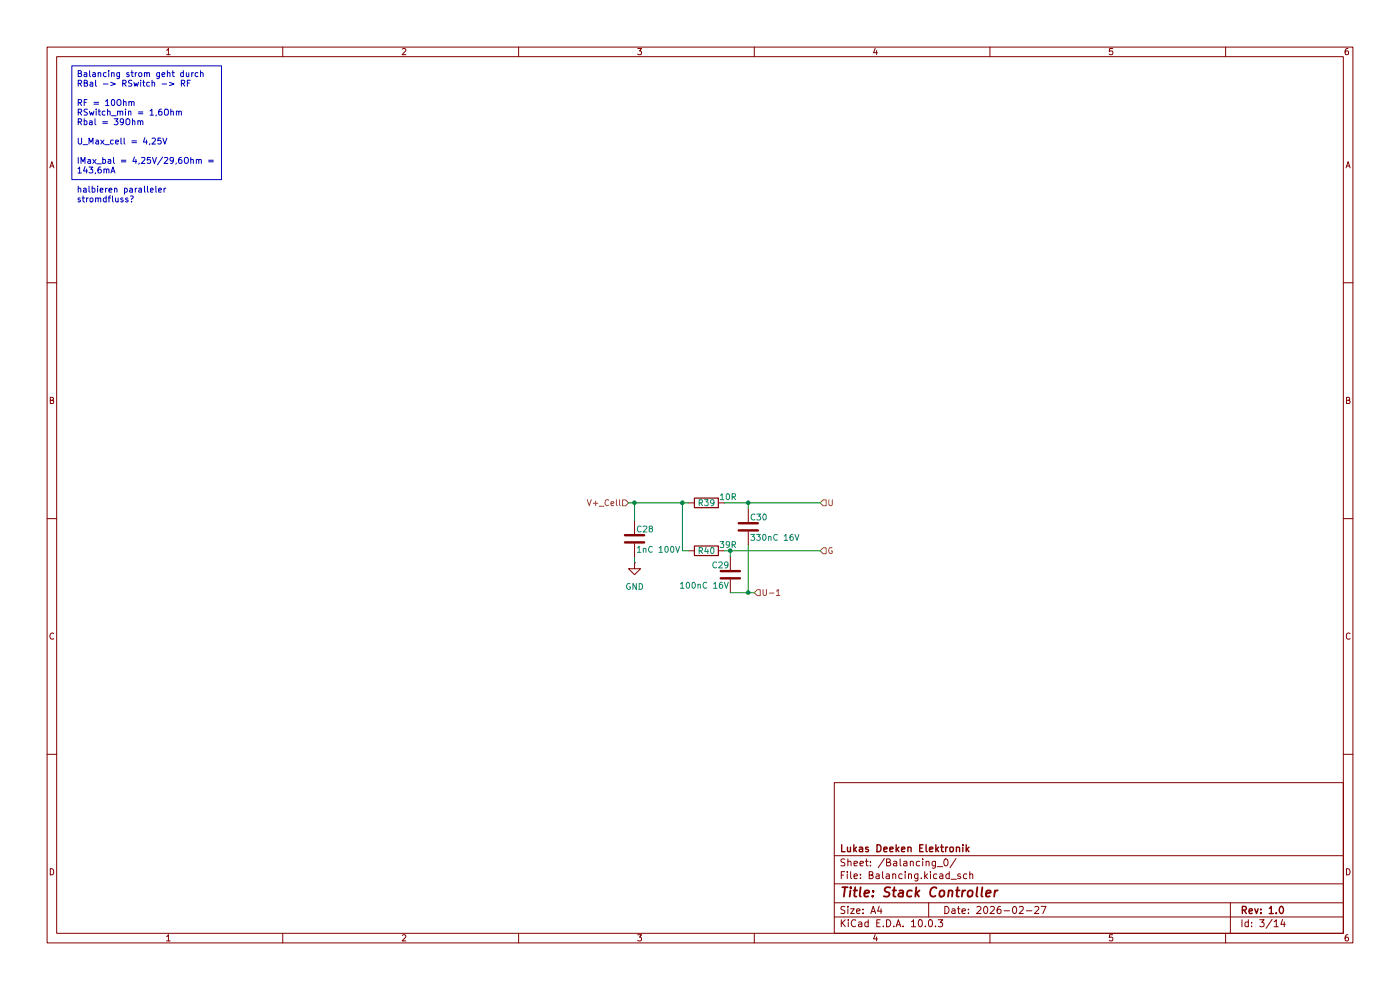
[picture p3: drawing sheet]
(kicad_sch
 (version 20260306)
 (generator "eeschema")
 (generator_version "10.0")
 (paper "A4")
 (title_block
  (title "Stack Controller")
  (date "2026-02-27")
  (rev "1.0")
  (company "Lukas Deeken Elektronik"))
 (lib_symbols
  (symbol "Device:C"
   (pin_numbers (hide yes))
   (pin_names
    (offset 0.254)) (exclude_from_sim no) (in_bom yes) (on_board yes)
   (in_pos_files yes)
   (duplicate_pin_numbers_are_jumpers no)
   (property "Reference" "C" (at 0.635 2.54 0) (show_name no) (do_not_autoplace no) (effects (font (size 1.27 1.27)) (justify left)))
   (property "Value" "C" (at 0.635 -2.54 0) (show_name no) (do_not_autoplace no) (effects (font (size 1.27 1.27)) (justify left)))
   (property "Footprint" "" (at 0.9652 -3.81 0) (show_name no) (do_not_autoplace no) (hide yes) (effects (font (size 1.27 1.27))))
   (property "Datasheet" "" (at 0 0 0) (show_name no) (do_not_autoplace no) (hide yes) (effects (font (size 1.27 1.27))))
   (property "Description" "Unpolarized capacitor" (at 0 0 0) (show_name no) (do_not_autoplace no) (hide yes) (effects (font (size 1.27 1.27))))
   (symbol "C_0_1"
    (polyline (pts (xy -2.032 0.762) (xy 2.032 0.762)) (stroke (width 0.508) (type default)) (fill (type none)))
    (polyline (pts (xy -2.032 -0.762) (xy 2.032 -0.762)) (stroke (width 0.508) (type default)) (fill (type none))))
   (symbol "C_1_1"
    (pin passive line (at 0 3.81 270) (length 2.794) (name "" (effects (font (size 1.27 1.27)))) (number "1" (effects (font (size 1.27 1.27)))))
    (pin passive line (at 0 -3.81 90) (length 2.794) (name "" (effects (font (size 1.27 1.27)))) (number "2" (effects (font (size 1.27 1.27))))))
   (embedded_fonts no))
  (symbol "Device:R"
   (pin_numbers (hide yes))
   (pin_names
    (offset 0)) (exclude_from_sim no) (in_bom yes) (on_board yes)
   (in_pos_files yes)
   (duplicate_pin_numbers_are_jumpers no)
   (property "Reference" "R" (at 2.032 0 90) (show_name no) (do_not_autoplace no) (effects (font (size 1.27 1.27))))
   (property "Value" "R" (at 0 0 90) (show_name no) (do_not_autoplace no) (effects (font (size 1.27 1.27))))
   (property "Footprint" "" (at -1.778 0 90) (show_name no) (do_not_autoplace no) (hide yes) (effects (font (size 1.27 1.27))))
   (property "Datasheet" "" (at 0 0 0) (show_name no) (do_not_autoplace no) (hide yes) (effects (font (size 1.27 1.27))))
   (property "Description" "Resistor" (at 0 0 0) (show_name no) (do_not_autoplace no) (hide yes) (effects (font (size 1.27 1.27))))
   (symbol "R_0_1"
    (rectangle (start -1.016 -2.54) (end 1.016 2.54) (stroke (width 0.254) (type default)) (fill (type none))))
   (symbol "R_1_1"
    (pin passive line (at 0 3.81 270) (length 1.27) (name "" (effects (font (size 1.27 1.27)))) (number "1" (effects (font (size 1.27 1.27)))))
    (pin passive line (at 0 -3.81 90) (length 1.27) (name "" (effects (font (size 1.27 1.27)))) (number "2" (effects (font (size 1.27 1.27))))))
   (embedded_fonts no))
  (symbol "power:GND"
   (power global)
   (pin_numbers (hide yes))
   (pin_names
    (offset 0) (hide yes)) (exclude_from_sim no) (in_bom yes) (on_board yes)
   (in_pos_files yes)
   (duplicate_pin_numbers_are_jumpers no)
   (property "Reference" "#PWR" (at 0 -6.35 0) (show_name no) (do_not_autoplace no) (hide yes) (effects (font (size 1.27 1.27))))
   (property "Value" "GND" (at 0 -3.81 0) (show_name no) (do_not_autoplace no) (effects (font (size 1.27 1.27))))
   (property "Footprint" "" (at 0 0 0) (show_name no) (do_not_autoplace no) (hide yes) (effects (font (size 1.27 1.27))))
   (property "Datasheet" "" (at 0 0 0) (show_name no) (do_not_autoplace no) (hide yes) (effects (font (size 1.27 1.27))))
   (property "Description" "Power symbol creates a global label with name \"GND\" , ground" (at 0 0 0) (show_name no) (do_not_autoplace no) (hide yes) (effects (font (size 1.27 1.27))))
   (symbol "GND_0_1"
    (polyline (pts (xy 0 0) (xy 0 -1.27) (xy 1.27 -1.27) (xy 0 -2.54) (xy -1.27 -1.27) (xy 0 -1.27)) (stroke (width 0) (type default)) (fill (type none))))
   (symbol "GND_1_1"
    (pin power_in line (at 0 0 270) (length 0) (name "" (effects (font (size 1.27 1.27)))) (number "1" (effects (font (size 1.27 1.27))))))
   (embedded_fonts no)))
 (text_box "ohne RF im Strompfad:\nI = 4.25 V / (39 Ω + 1.6 Ω) = 104.7 mA\n\nmit RF im Strompfad:\nI = 4.25 V / (39 Ω + 1.6 Ω + 10 Ω) = 84.0 mA"
  (exclude_from_sim no)
  (at 15.24 13.97 0)
  (size 55.88 12.7)
  (margins 0.9525 0.9525 0.9525 0.9525)
  (stroke (width 0) (type solid))
  (fill (type none))
  (effects (font (size 1.27 1.27)) (justify left top)))
 (junction
  (at 134.62 106.68)
  (diameter 0)
  (color 0 0 0 0))
 (junction
  (at 154.94 116.84)
  (diameter 0)
  (color 0 0 0 0))
 (junction
  (at 158.75 125.73)
  (diameter 0)
  (color 0 0 0 0))
 (junction
  (at 158.75 106.68)
  (diameter 0)
  (color 0 0 0 0))
 (junction
  (at 144.78 106.68)
  (diameter 0)
  (color 0 0 0 0))
 (wire
  (pts (xy 144.78 106.68) (xy 146.05 106.68))
  (stroke (width 0) (type default)))
 (wire
  (pts (xy 158.75 125.73) (xy 160.02 125.73))
  (stroke (width 0) (type default)))
 (wire
  (pts (xy 158.75 115.57) (xy 158.75 125.73))
  (stroke (width 0) (type default)))
 (wire
  (pts (xy 158.75 106.68) (xy 158.75 107.95))
  (stroke (width 0) (type default)))
 (wire
  (pts (xy 133.35 106.68) (xy 134.62 106.68))
  (stroke (width 0) (type default)))
 (wire
  (pts (xy 134.62 106.68) (xy 144.78 106.68))
  (stroke (width 0) (type default)))
 (wire
  (pts (xy 134.62 106.68) (xy 134.62 110.49))
  (stroke (width 0) (type default)))
 (wire
  (pts (xy 158.75 106.68) (xy 173.99 106.68))
  (stroke (width 0) (type default)))
 (wire
  (pts (xy 134.62 118.11) (xy 134.62 119.38))
  (stroke (width 0) (type default)))
 (wire
  (pts (xy 154.94 116.84) (xy 173.99 116.84))
  (stroke (width 0) (type default)))
 (wire
  (pts (xy 153.67 116.84) (xy 154.94 116.84))
  (stroke (width 0) (type default)))
 (wire
  (pts (xy 153.67 106.68) (xy 158.75 106.68))
  (stroke (width 0) (type default)))
 (wire
  (pts (xy 146.05 116.84) (xy 144.78 116.84))
  (stroke (width 0) (type default)))
 (wire
  (pts (xy 154.94 116.84) (xy 154.94 118.11))
  (stroke (width 0) (type default)))
 (wire
  (pts (xy 158.75 125.73) (xy 154.94 125.73))
  (stroke (width 0) (type default)))
 (wire
  (pts (xy 144.78 106.68) (xy 144.78 116.84))
  (stroke (width 0) (type default)))
 (image
  (at 93.98 -17.78)
  (scale 0.778825)
  (data))
 (image
  (at 204.47 -10.16)
  (data))
 (image
  (at 144.78 -16.51)
  (data))
 (image
  (at 39.37 -16.51)
  (scale 0.370085)
  (data))
 (hierarchical_label "V+_Cell"
  (shape input)
  (at 133.35 106.68 180)
  (effects (font (size 1.27 1.27)) (justify right)))
 (hierarchical_label "G"
  (shape input)
  (at 173.99 116.84 0)
  (effects (font (size 1.27 1.27)) (justify left)))
 (hierarchical_label "U-1"
  (shape input)
  (at 160.02 125.73 0)
  (effects (font (size 1.27 1.27)) (justify left)))
 (hierarchical_label "U"
  (shape input)
  (at 173.99 106.68 0)
  (effects (font (size 1.27 1.27)) (justify left)))
 (symbol
  (lib_id "power:GND")
  (at 134.62 119.38 0)
  (unit 1)
  (body_style 1)
  (exclude_from_sim no)
  (in_bom yes)
  (on_board yes)
  (in_pos_files yes)
  (dnp no)
  (fields_autoplaced yes)
  (property "Reference" "#PWR034" (at 134.62 125.73 0) (hide yes) (show_name no) (do_not_autoplace no) (effects (font (size 1.27 1.27))))
  (property "Value" "GND" (at 134.62 124.46 0) (show_name no) (do_not_autoplace no) (effects (font (size 1.27 1.27))))
  (property "Footprint" "" (at 134.62 119.38 0) (hide yes) (show_name no) (do_not_autoplace no) (effects (font (size 1.27 1.27))))
  (property "Datasheet" "" (at 134.62 119.38 0) (hide yes) (show_name no) (do_not_autoplace no) (effects (font (size 1.27 1.27))))
  (property "Description" "Power symbol creates a global label with name \"GND\" , ground" (at 134.62 119.38 0) (hide yes) (show_name no) (do_not_autoplace no) (effects (font (size 1.27 1.27))))
  (pin "1")
  (instances (project "StackController" (path "" (reference "#PWR044") (unit 1)) (path "" (reference "#PWR043") (unit 1)) (path "" (reference "#PWR045") (unit 1)) (path "" (reference "#PWR038") (unit 1)) (path "" (reference "#PWR034") (unit 1)) (path "" (reference "#PWR039") (unit 1)) (path "" (reference "#PWR040") (unit 1)) (path "" (reference "#PWR041") (unit 1)) (path "" (reference "#PWR036") (unit 1)) (path "" (reference "#PWR037") (unit 1)) (path "" (reference "#PWR042") (unit 1)) (path "" (reference "#PWR035") (unit 1)))))
 (symbol
  (lib_id "Device:C")
  (at 134.62 114.3 0)
  (unit 1)
  (body_style 1)
  (exclude_from_sim no)
  (in_bom yes)
  (on_board yes)
  (in_pos_files yes)
  (dnp no)
  (property "Reference" "C28" (at 134.874 112.268 0) (show_name no) (do_not_autoplace no) (effects (font (size 1.27 1.27)) (justify left)))
  (property "Value" "1nC 100V" (at 134.874 116.586 0) (show_name no) (do_not_autoplace no) (effects (font (size 1.27 1.27)) (justify left)))
  (property "Footprint" "Capacitor_SMD:C_0603_1608Metric" (at 135.5852 118.11 0) (hide yes) (show_name no) (do_not_autoplace no) (effects (font (size 1.27 1.27))))
  (property "Datasheet" "" (at 134.62 114.3 0) (hide yes) (show_name no) (do_not_autoplace no) (effects (font (size 1.27 1.27))))
  (property "Description" "Unpolarized capacitor" (at 134.62 114.3 0) (hide yes) (show_name no) (do_not_autoplace no) (effects (font (size 1.27 1.27))))
  (pin "1")
  (pin "2")
  (instances (project "StackController" (path "" (reference "C58") (unit 1)) (path "" (reference "C55") (unit 1)) (path "" (reference "C61") (unit 1)) (path "" (reference "C40") (unit 1)) (path "" (reference "C28") (unit 1)) (path "" (reference "C43") (unit 1)) (path "" (reference "C46") (unit 1)) (path "" (reference "C49") (unit 1)) (path "" (reference "C34") (unit 1)) (path "" (reference "C37") (unit 1)) (path "" (reference "C52") (unit 1)) (path "" (reference "C31") (unit 1)))))
 (symbol
  (lib_id "Device:C")
  (at 154.94 121.92 0)
  (unit 1)
  (body_style 1)
  (exclude_from_sim no)
  (in_bom yes)
  (on_board yes)
  (in_pos_files yes)
  (dnp no)
  (property "Reference" "C29" (at 150.876 119.888 0) (show_name no) (do_not_autoplace no) (effects (font (size 1.27 1.27)) (justify left)))
  (property "Value" "100nC 16V" (at 144.018 124.206 0) (show_name no) (do_not_autoplace no) (effects (font (size 1.27 1.27)) (justify left)))
  (property "Footprint" "Capacitor_SMD:C_0603_1608Metric" (at 155.9052 125.73 0) (hide yes) (show_name no) (do_not_autoplace no) (effects (font (size 1.27 1.27))))
  (property "Datasheet" "" (at 154.94 121.92 0) (hide yes) (show_name no) (do_not_autoplace no) (effects (font (size 1.27 1.27))))
  (property "Description" "Unpolarized capacitor" (at 154.94 121.92 0) (hide yes) (show_name no) (do_not_autoplace no) (effects (font (size 1.27 1.27))))
  (pin "1")
  (pin "2")
  (instances (project "StackController" (path "" (reference "C59") (unit 1)) (path "" (reference "C56") (unit 1)) (path "" (reference "C62") (unit 1)) (path "" (reference "C41") (unit 1)) (path "" (reference "C29") (unit 1)) (path "" (reference "C44") (unit 1)) (path "" (reference "C47") (unit 1)) (path "" (reference "C50") (unit 1)) (path "" (reference "C35") (unit 1)) (path "" (reference "C38") (unit 1)) (path "" (reference "C53") (unit 1)) (path "" (reference "C32") (unit 1)))))
 (symbol
  (lib_id "Device:C")
  (at 158.75 111.76 0)
  (unit 1)
  (body_style 1)
  (exclude_from_sim no)
  (in_bom yes)
  (on_board yes)
  (in_pos_files yes)
  (dnp no)
  (property "Reference" "C30" (at 159.004 109.728 0) (show_name no) (do_not_autoplace no) (effects (font (size 1.27 1.27)) (justify left)))
  (property "Value" "330nC 16V" (at 159.004 114.046 0) (show_name no) (do_not_autoplace no) (effects (font (size 1.27 1.27)) (justify left)))
  (property "Footprint" "Capacitor_SMD:C_0603_1608Metric" (at 159.7152 115.57 0) (hide yes) (show_name no) (do_not_autoplace no) (effects (font (size 1.27 1.27))))
  (property "Datasheet" "" (at 158.75 111.76 0) (hide yes) (show_name no) (do_not_autoplace no) (effects (font (size 1.27 1.27))))
  (property "Description" "Unpolarized capacitor" (at 158.75 111.76 0) (hide yes) (show_name no) (do_not_autoplace no) (effects (font (size 1.27 1.27))))
  (pin "1")
  (pin "2")
  (instances (project "StackController" (path "" (reference "C60") (unit 1)) (path "" (reference "C57") (unit 1)) (path "" (reference "C63") (unit 1)) (path "" (reference "C42") (unit 1)) (path "" (reference "C30") (unit 1)) (path "" (reference "C45") (unit 1)) (path "" (reference "C48") (unit 1)) (path "" (reference "C51") (unit 1)) (path "" (reference "C36") (unit 1)) (path "" (reference "C39") (unit 1)) (path "" (reference "C54") (unit 1)) (path "" (reference "C33") (unit 1)))))
 (symbol
  (lib_id "Device:R")
  (at 149.86 116.84 270)
  (unit 1)
  (body_style 1)
  (exclude_from_sim no)
  (in_bom yes)
  (on_board yes)
  (in_pos_files yes)
  (dnp no)
  (property "Reference" "R40" (at 149.86 116.84 90) (show_name no) (do_not_autoplace no) (effects (font (size 1.27 1.27))))
  (property "Value" "39R" (at 154.432 115.57 90) (show_name no) (do_not_autoplace no) (effects (font (size 1.27 1.27))))
  (property "Footprint" "Resistor_SMD:R_2512_6332Metric" (at 149.86 115.062 90) (hide yes) (show_name no) (do_not_autoplace no) (effects (font (size 1.27 1.27))))
  (property "Datasheet" "" (at 149.86 116.84 0) (hide yes) (show_name no) (do_not_autoplace no) (effects (font (size 1.27 1.27))))
  (property "Description" "Resistor" (at 149.86 116.84 0) (hide yes) (show_name no) (do_not_autoplace no) (effects (font (size 1.27 1.27))))
  (pin "2")
  (pin "1")
  (instances (project "StackController" (path "" (reference "R60") (unit 1)) (path "" (reference "R58") (unit 1)) (path "" (reference "R62") (unit 1)) (path "" (reference "R48") (unit 1)) (path "" (reference "R40") (unit 1)) (path "" (reference "R50") (unit 1)) (path "" (reference "R52") (unit 1)) (path "" (reference "R54") (unit 1)) (path "" (reference "R44") (unit 1)) (path "" (reference "R46") (unit 1)) (path "" (reference "R56") (unit 1)) (path "" (reference "R42") (unit 1)))))
 (symbol
  (lib_id "Device:R")
  (at 149.86 106.68 270)
  (unit 1)
  (body_style 1)
  (exclude_from_sim no)
  (in_bom yes)
  (on_board yes)
  (in_pos_files yes)
  (dnp no)
  (property "Reference" "R39" (at 149.86 106.68 90) (show_name no) (do_not_autoplace no) (effects (font (size 1.27 1.27))))
  (property "Value" "10R" (at 154.432 105.41 90) (show_name no) (do_not_autoplace no) (effects (font (size 1.27 1.27))))
  (property "Footprint" "Resistor_SMD:R_2512_6332Metric" (at 149.86 104.902 90) (hide yes) (show_name no) (do_not_autoplace no) (effects (font (size 1.27 1.27))))
  (property "Datasheet" "" (at 149.86 106.68 0) (hide yes) (show_name no) (do_not_autoplace no) (effects (font (size 1.27 1.27))))
  (property "Description" "Resistor" (at 149.86 106.68 0) (hide yes) (show_name no) (do_not_autoplace no) (effects (font (size 1.27 1.27))))
  (pin "2")
  (pin "1")
  (instances (project "StackController" (path "" (reference "R59") (unit 1)) (path "" (reference "R57") (unit 1)) (path "" (reference "R61") (unit 1)) (path "" (reference "R47") (unit 1)) (path "" (reference "R39") (unit 1)) (path "" (reference "R49") (unit 1)) (path "" (reference "R51") (unit 1)) (path "" (reference "R53") (unit 1)) (path "" (reference "R43") (unit 1)) (path "" (reference "R45") (unit 1)) (path "" (reference "R55") (unit 1)) (path "" (reference "R41") (unit 1))))))
